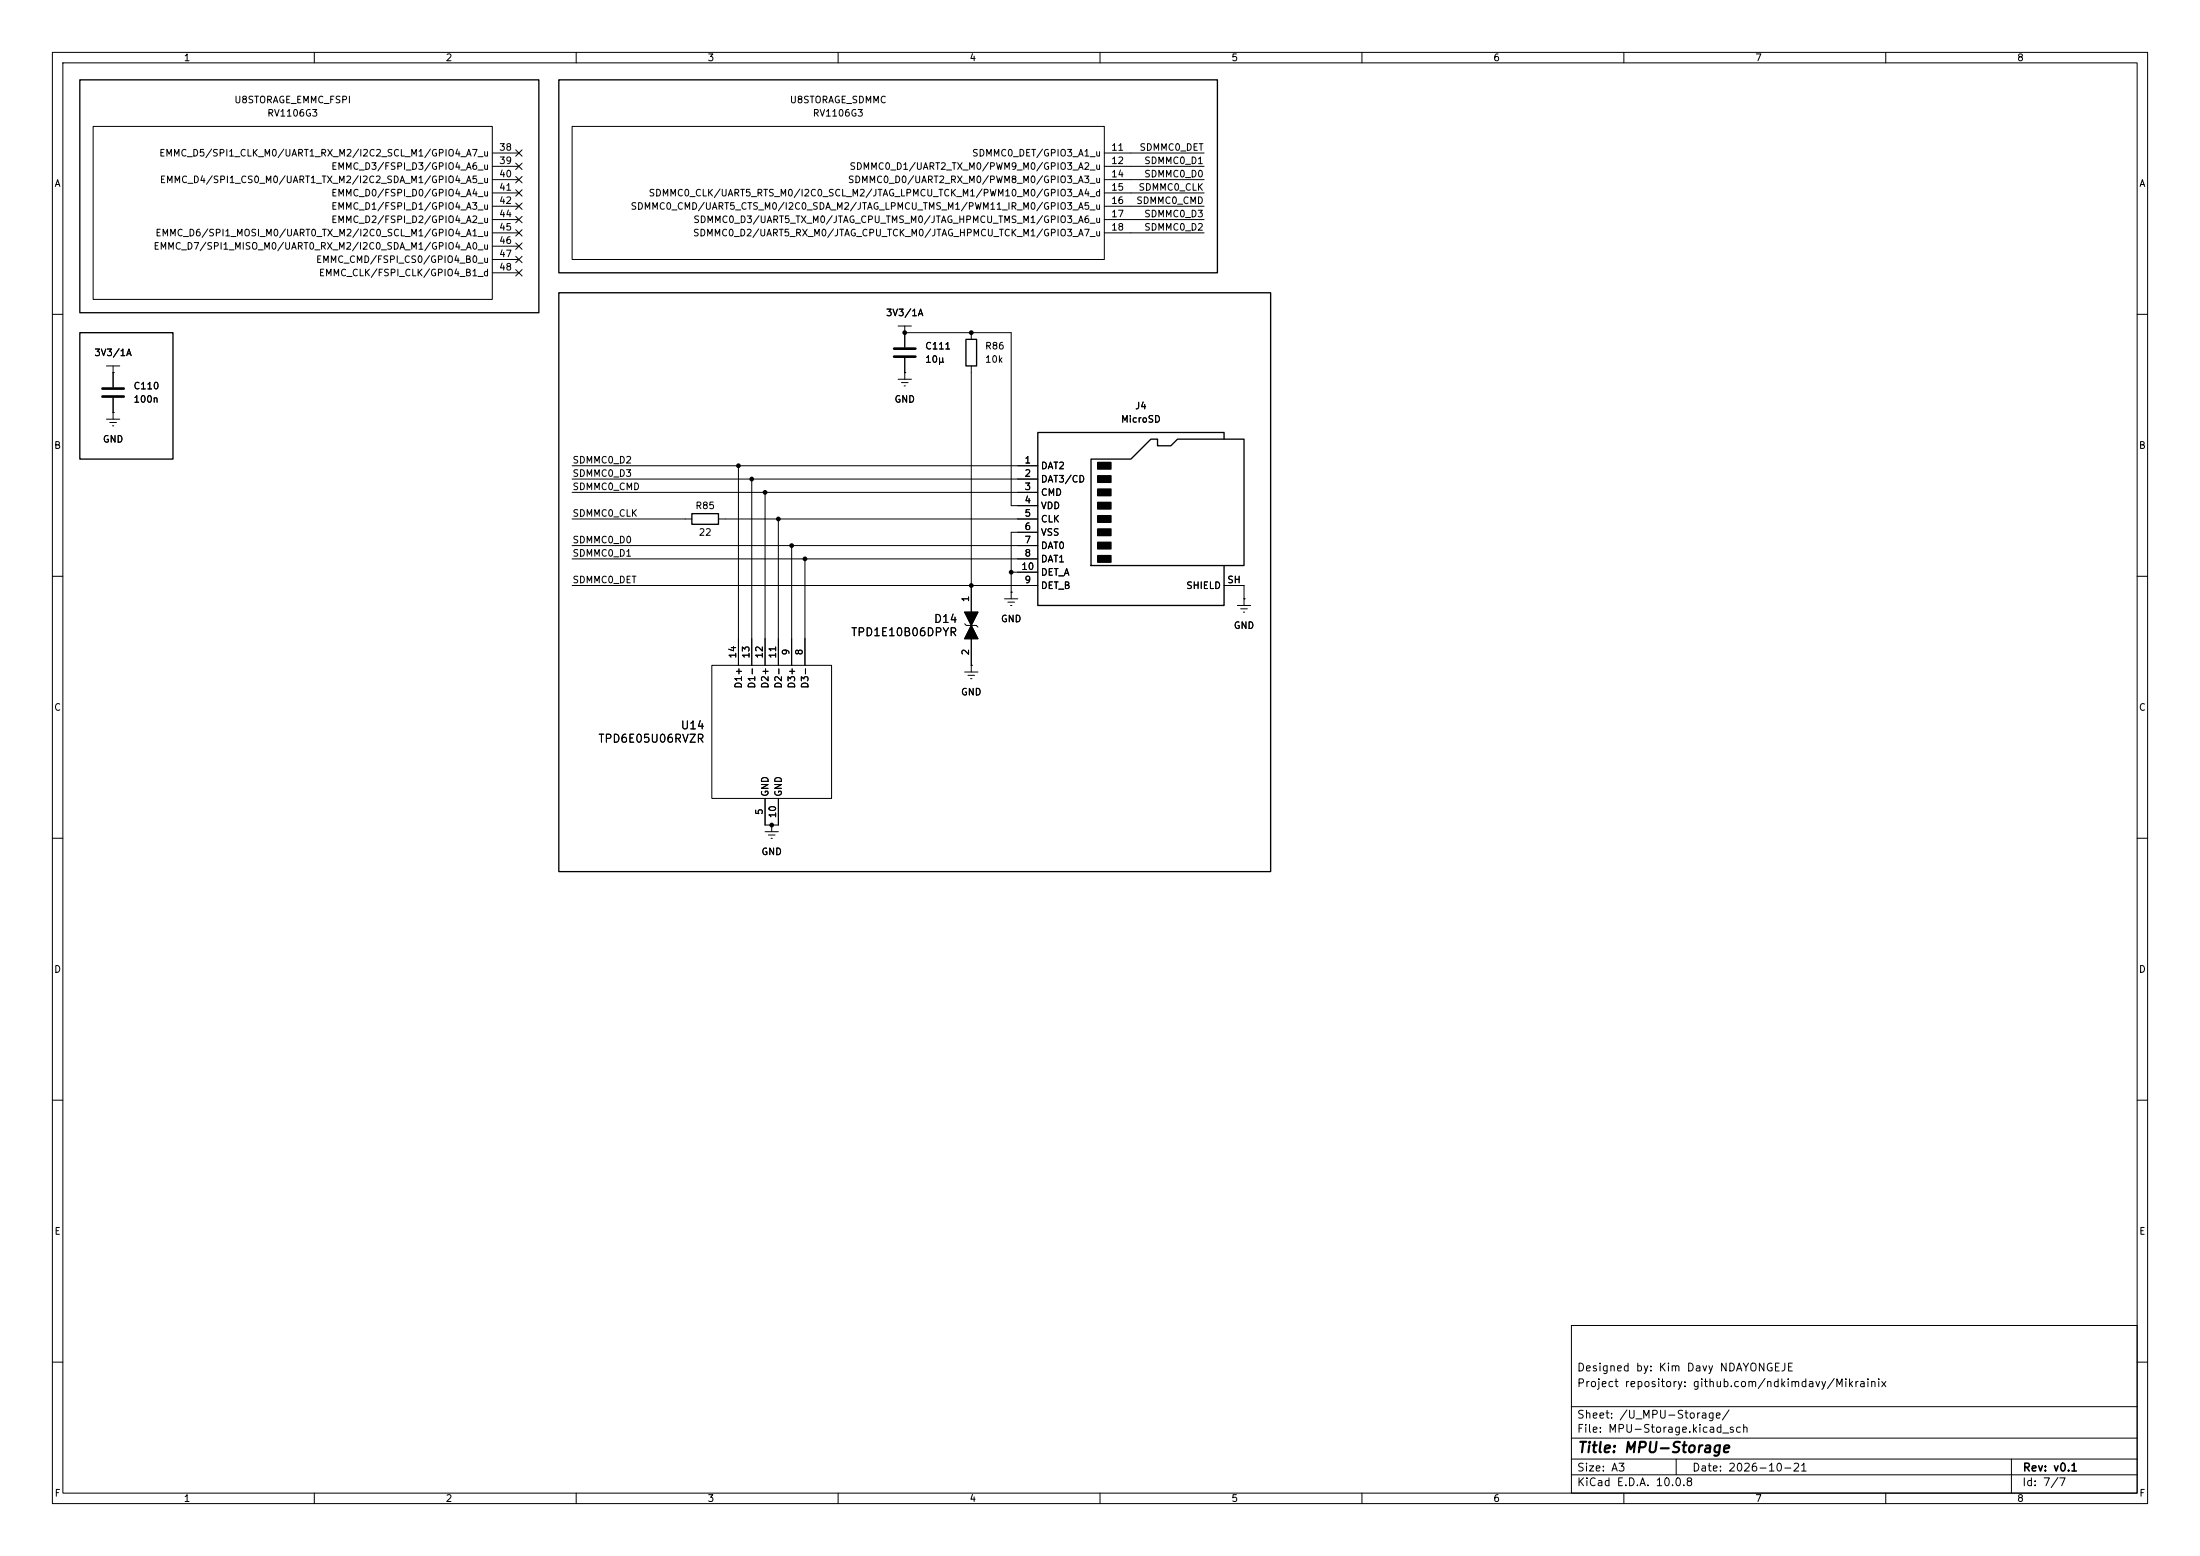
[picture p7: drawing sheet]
<svg xmlns="http://www.w3.org/2000/svg" width="420mm" height="297mm" viewBox="0 0 420 297" stroke-linecap="round" stroke-linejoin="round" font-family="sans-serif">
<g fill="none" stroke="#000" stroke-width=".19">
<path d="M10 10h400v277h-400zM12 12h396v273h-396zM60 10v2M110 10v2M160 10v2M210 10v2M260 10v2M310 10v2M360 10v2M17.8 24.1h76.2v33.1h-76.2zM94 29.2h5.1M94 31.8h5.1"/>
<path d="M94 34.3h5.1M94 36.8h5.1M94 39.4h5.1M98.5 31.1l1.2 1.3M98.5 33.7l1.2 1.2M98.5 38.8l1.2 1.2M98.5 28.6l1.2 1.2M98.5 36.2l1.2 1.2M99.7 31.1l-1.2 1.3M99.7 33.7l-1.2 1.2M99.7 38.8l-1.2 1.2M99.7 28.6l-1.2 1.2"/>
<path d="M99.7 36.2l-1.2 1.2M109.2 24.1h101.6v25.4h-101.6zM210.8 29.2h19.1M210.8 31.8h19.1M210.8 34.3h19.1M210.8 36.8h19.1M210.8 39.4h19.1M94 41.9h5.1M94 44.5h5.1M94 47h5.1M94 49.5h5.1M94 52.1h5.1"/>
<path d="M98.5 43.8l1.2 1.3M98.5 51.5l1.2 1.2M98.5 41.3l1.2 1.2M98.5 48.9l1.2 1.2M98.5 46.4l1.2 1.2M99.7 43.8l-1.2 1.3M99.7 51.5l-1.2 1.2M99.7 41.3l-1.2 1.2M99.7 48.9l-1.2 1.2M99.7 46.4l-1.2 1.2M210.8 41.9h19.1M210.8 44.5h19.1"/>
<path d="M10 60h2M20.3 69.9h2.6M21.6 71.1h.1M21.6 78.7h.1M21.6 69.9v4M21.6 75.9v4.1M171.4 62.2h2.6M171.4 72.4h2.6M172.1 73h1.3M172.6 73.7h.2M172.7 63.5h.1M172.7 71.1h.1"/>
<path d="M172.7 63.5h20.3v33h5.1M172.7 62.2v4.1M172.7 68.3v4.1M185.4 63.5v1.3M185.4 69.9v46.9M408 60h2M20.3 80h2.6M21 80.6h1.2M21.5 81.3h.2M109.2 99.1h22.9M109.2 88.9h88.9M109.2 91.4h88.9"/>
<path d="M109.2 94h88.9M137.2 99.1h60.9M141 88.9v38.1M143.5 91.4v35.6M146 94v33M148.6 99.1v27.9M10 110h2M109.2 104.1h88.9M109.2 106.7h88.9M109.2 111.8h88.9M151.1 104.1v22.9M153.7 106.7v20.3"/>
<path d="M184.1 116.8h2.6l-2.6 5.1h2.6zM184.1 119.1l.4 .3h1.9l.3 .3M191.8 114.3h2.5M192.4 114.9h1.3M192.9 115.6h.3M193 113h.1M193 109.2h5.1M198.1 101.6h-5.1v12.7M233.7 111.8h3.8v3.8M236.2 115.6h2.6M236.9 116.2h1.2M237.4 116.8h.2"/>
<path d="M237.5 114.3h.1M408 110h2M135.9 127h22.8v25.4h-22.8zM184.1 128.3h2.6M184.8 128.9h1.3M185.3 129.5h.2M185.4 127h.1M185.4 121.9v6.4M10 160h2M146 152.4v5.1h2.6v-5.1M146 158.8h2.6M146.7 159.4h1.3"/>
<path d="M147.3 157.5h.1M147.3 157.5v1.3M408 160h2M147.2 160h.2M10 210h2M408 210h2M300 253h108v32h-108zM10 260h2M300 278.5h108M300 274.5h108M300 268.5h108M320 278.5v3"/>
<path d="M384 278.5v6.5M408 260h2M60 285v2M110 285v2M160 285v2M210 285v2M260 285v2M300 281.5h108M310 285v2M360 285v2"/>
</g>
<path d="M15.2 15.2h87.7v44.5h-87.7zM106.7 15.2h125.7v36.9h-125.7zM106.7 55.9h135.9v110.5h-135.9zM15.2 63.5h17.8v24.1h-17.8zM184.4 64.8h2v5.1h-2zM132.1 98h5.1v2.1h-5.1zM208.3 87.6h7.6l3.8-3.8h1.3v1.3h2.5l1.3-1.3h12.7v24.2h-29.2zM233.7 83.8v-1.2h-35.6v33h35.6v-7.6" fill="none" stroke="#000" stroke-width=".25"/>
<path d="M19.6 74.2h4M19.6 75.7h4M170.7 66.5h4.1M170.7 68.1h4.1" fill="none" stroke="#000" stroke-width=".51"/>
<path d="M209.5 88.3h2.6v1.2h-2.6zM209.5 90.8h2.6v1.3h-2.6zM209.5 93.3h2.6v1.3h-2.6zM209.5 95.9h2.6v1.3h-2.6zM209.5 98.4h2.6v1.3h-2.6zM209.5 101h2.6v1.2h-2.6zM209.5 103.5h2.6v1.3h-2.6zM209.5 106h2.6v1.3h-2.6z" fill="#000" stroke="#000" stroke-width=".25"/>
<path d="M184.1 116.8h2.6l-1.3 2.6zM185.4 119.4l1.3 2.5h-2.6z" fill="#000" stroke="#000" stroke-width=".19"/>
<g fill="#000">
<circle cx="172.7" cy="63.5" r=".46"/>
<circle cx="185.4" cy="63.5" r=".46"/>
<circle cx="141" cy="88.9" r=".46"/>
<circle cx="143.5" cy="91.4" r=".46"/>
<circle cx="146" cy="94" r=".46"/>
<circle cx="148.6" cy="99.1" r=".46"/>
<circle cx="151.1" cy="104.1" r=".46"/>
<circle cx="153.7" cy="106.7" r=".46"/>
<circle cx="185.4" cy="111.8" r=".46"/>
<circle cx="193" cy="109.2" r=".46"/>
<circle cx="147.3" cy="157.5" r=".46"/>
</g>
<text font-size="2" x="301" y="277.8">Title: MPU-Storage</text>
<g font-size="1.5">
<text x="178.2" y="119.3">D14</text>
<text x="162.3" y="121.8">TPD1E10B06DPYR</text>
<text x="114.1" y="142.1">TPD6E05U06RVZR</text>
<text x="129.8" y="139.6">U14</text>
<text x="300.9" y="262.1">Designed by: Kim Davy NDAYONGEJE</text>
<text x="300.9" y="265.1">Project repository: github.com/ndkimdavy/Mikrainix</text>
<text x="300.9" y="273.8">File: MPU-Storage.kicad_sch</text>
<text x="300.9" y="271.1">Sheet: /U_MPU-Storage/</text>
<text x="300.9" y="281.2">Size: A3</text>
<text x="322.9" y="281.2">Date: 2026-10-21</text>
<text x="386" y="281.2">Rev: v0.1</text>
<text x="300.9" y="284">KiCad E.D.A. 10.0.8</text>
<text x="385.9" y="284">Id: 7/7</text>
</g>
<g font-size="1.3">
<text x="35" y="12">1</text>
<text x="85" y="12">2</text>
<text x="135" y="12">3</text>
<text x="185" y="12">4</text>
<text x="235" y="12">5</text>
<text x="285" y="12">6</text>
<text x="335" y="12">7</text>
<text x="385" y="12">8</text>
<text x="44.6" y="20">U8STORAGE_EMMC_FSPI</text>
<text x="50.9" y="22.6">RV1106G3</text>
<text x="150.7" y="20">U8STORAGE_SDMMC</text>
<text x="155.1" y="22.6">RV1106G3</text>
<text x="95.2" y="29.1">38</text>
<text x="212" y="29.1">11</text>
<text x="217.4" y="29.1">SDMMC0_DET</text>
<text x="10.3" y="36">A</text>
<text x="30.3" y="30.2">EMMC_D5/SPI1_CLK_M0/UART1_RX_M2/I2C2_SCL_M1/GPIO4_A7_u</text>
<text x="30.4" y="35.3">EMMC_D4/SPI1_CS0_M0/UART1_TX_M2/I2C2_SDA_M1/GPIO4_A5_u</text>
<text x="63.1" y="32.7">EMMC_D3/FSPI_D3/GPIO4_A6_u</text>
<text x="95.2" y="31.6">39</text>
<text x="95.2" y="34.2">40</text>
<text x="161.8" y="35.3">SDMMC0_D0/UART2_RX_M0/PWM8_M0/GPIO3_A3_u</text>
<text x="162.1" y="32.7">SDMMC0_D1/UART2_TX_M0/PWM9_M0/GPIO3_A2_u</text>
<text x="185.5" y="30.2">SDMMC0_DET/GPIO3_A1_u</text>
<text x="212" y="31.6">12</text>
<text x="212" y="34.2">14</text>
<text x="218.3" y="31.6">SDMMC0_D1</text>
<text x="218.3" y="34.2">SDMMC0_D0</text>
<text x="408.3" y="36">A</text>
<text x="63.1" y="37.8">EMMC_D0/FSPI_D0/GPIO4_A4_u</text>
<text x="63.1" y="40.3">EMMC_D1/FSPI_D1/GPIO4_A3_u</text>
<text x="95.2" y="36.7">41</text>
<text x="95.2" y="39.2">42</text>
<text x="95.2" y="41.8">44</text>
<text x="120.3" y="40.3">SDMMC0_CMD/UART5_CTS_M0/I2C0_SDA_M2/JTAG_LPMCU_TMS_M1/PWM11_IR_M0/GPIO3_A5_u</text>
<text x="123.7" y="37.8">SDMMC0_CLK/UART5_RTS_M0/I2C0_SCL_M2/JTAG_LPMCU_TCK_M1/PWM10_M0/GPIO3_A4_d</text>
<text x="212" y="36.7">15</text>
<text x="212" y="39.2">16</text>
<text x="212" y="41.8">17</text>
<text x="216.8" y="39.2">SDMMC0_CMD</text>
<text x="217.2" y="36.7">SDMMC0_CLK</text>
<text x="218.3" y="41.8">SDMMC0_D3</text>
<text x="29.2" y="48">EMMC_D7/SPI1_MISO_M0/UART0_RX_M2/I2C0_SDA_M1/GPIO4_A0_u</text>
<text x="29.6" y="45.4">EMMC_D6/SPI1_MOSI_M0/UART0_TX_M2/I2C0_SCL_M1/GPIO4_A1_u</text>
<text x="63.1" y="42.9">EMMC_D2/FSPI_D2/GPIO4_A2_u</text>
<text x="95.2" y="44.3">45</text>
<text x="95.2" y="46.9">46</text>
<text x="132.2" y="45.4">SDMMC0_D2/UART5_RX_M0/JTAG_CPU_TCK_M0/JTAG_HPMCU_TCK_M1/GPIO3_A7_u</text>
<text x="132.3" y="42.9">SDMMC0_D3/UART5_TX_M0/JTAG_CPU_TMS_M0/JTAG_HPMCU_TMS_M1/GPIO3_A6_u</text>
<text x="212" y="44.3">18</text>
<text x="218.3" y="44.3">SDMMC0_D2</text>
<text x="60.2" y="50.5">EMMC_CMD/FSPI_CS0/GPIO4_B0_u</text>
<text x="60.8" y="53">EMMC_CLK/FSPI_CLK/GPIO4_B1_d</text>
<text x="95.2" y="49.4">47</text>
<text x="95.2" y="51.9">48</text>
<text x="169" y="60.7">3V3/1A</text>
<text x="17.9" y="68.3">3V3/1A</text>
<text x="176.5" y="67">C111</text>
<text x="176.5" y="69.5">10µ</text>
<text x="187.9" y="67">R86</text>
<text x="187.9" y="69.5">10k</text>
<text x="25.4" y="74.6">C110</text>
<text x="25.4" y="77.2">100n</text>
<text x="170.7" y="77.2">GND</text>
<text x="213.9" y="81">MicroSD</text>
<text x="216.6" y="78.4">J4</text>
<text x="10.2" y="86">B</text>
<text x="19.5" y="84.8">GND</text>
<text x="109.2" y="88.8">SDMMC0_D2</text>
<text x="195.5" y="88.8">1</text>
<text x="198.6" y="89.9">DAT2</text>
<text x="408.2" y="86">B</text>
<text x="109.2" y="91.3">SDMMC0_D3</text>
<text x="109.2" y="93.9">SDMMC0_CMD</text>
<text x="195.5" y="91.3">2</text>
<text x="195.5" y="93.8">3</text>
<text x="198.6" y="92.4">DAT3/CD</text>
<text x="198.6" y="94.9">CMD</text>
<text x="109.2" y="98.9">SDMMC0_CLK</text>
<text x="132.6" y="97.5">R85</text>
<text x="195.5" y="96.4">4</text>
<text x="195.5" y="98.9">5</text>
<text x="195.5" y="101.5">6</text>
<text x="198.6" y="97.5">VDD</text>
<text x="198.6" y="100">CLK</text>
<text x="109.2" y="104">SDMMC0_D0</text>
<text x="109.2" y="106.6">SDMMC0_D1</text>
<text x="133.3" y="102.6">22</text>
<text x="195.5" y="104">7</text>
<text x="195.5" y="106.5">8</text>
<text x="198.6" y="102.6">VSS</text>
<text x="198.6" y="105.1">DAT0</text>
<text x="198.6" y="107.6">DAT1</text>
<text x="109.2" y="111.6">SDMMC0_DET</text>
<text x="194.9" y="109.1">10</text>
<text x="195.5" y="111.6">9</text>
<text x="198.6" y="112.7">DET_B</text>
<text x="198.6" y="110.2">DET_A</text>
<text x="226.4" y="112.7">SHIELD</text>
<text x="234.2" y="111.6">SH</text>
<text x="185.3" y="115" transform="rotate(-90 185.3 115)">1</text>
<text x="191" y="119.1">GND</text>
<text x="140.8" y="125.8" transform="rotate(-90 140.8 125.8)">14</text>
<text x="143.4" y="125.8" transform="rotate(-90 143.4 125.8)">13</text>
<text x="145.9" y="125.8" transform="rotate(-90 145.9 125.8)">12</text>
<text x="148.5" y="125.8" transform="rotate(-90 148.5 125.8)">11</text>
<text x="151" y="125.2" transform="rotate(-90 151 125.2)">9</text>
<text x="153.5" y="125.2" transform="rotate(-90 153.5 125.2)">8</text>
<text x="185.3" y="125.2" transform="rotate(-90 185.3 125.2)">2</text>
<text x="235.4" y="120.3">GND</text>
<text x="141.9" y="131.5" transform="rotate(-90 141.9 131.5)">D1+</text>
<text x="144.5" y="131.5" transform="rotate(-90 144.5 131.5)">D1-</text>
<text x="147" y="131.5" transform="rotate(-90 147 131.5)">D2+</text>
<text x="149.6" y="131.5" transform="rotate(-90 149.6 131.5)">D2-</text>
<text x="152.1" y="131.5" transform="rotate(-90 152.1 131.5)">D3+</text>
<text x="154.6" y="131.5" transform="rotate(-90 154.6 131.5)">D3-</text>
<text x="10.2" y="136">C</text>
<text x="183.4" y="133">GND</text>
<text x="408.2" y="136">C</text>
<text x="145.9" y="155.7" transform="rotate(-90 145.9 155.7)">5</text>
<text x="147" y="152.2" transform="rotate(-90 147 152.2)">GND</text>
<text x="149.6" y="152.2" transform="rotate(-90 149.6 152.2)">GND</text>
<text x="148.5" y="156.3" transform="rotate(-90 148.5 156.3)">10</text>
<text x="145.3" y="163.5">GND</text>
<text x="10.2" y="186">D</text>
<text x="408.2" y="186">D</text>
<text x="10.3" y="236">E</text>
<text x="408.3" y="236">E</text>
<text x="10.3" y="286">F</text>
<text x="35" y="287">1</text>
<text x="85" y="287">2</text>
<text x="135" y="287">3</text>
<text x="185" y="287">4</text>
<text x="235" y="287">5</text>
<text x="285" y="287">6</text>
<text x="335" y="287">7</text>
<text x="385" y="287">8</text>
<text x="408.3" y="286">F</text>
</g>
</svg>
